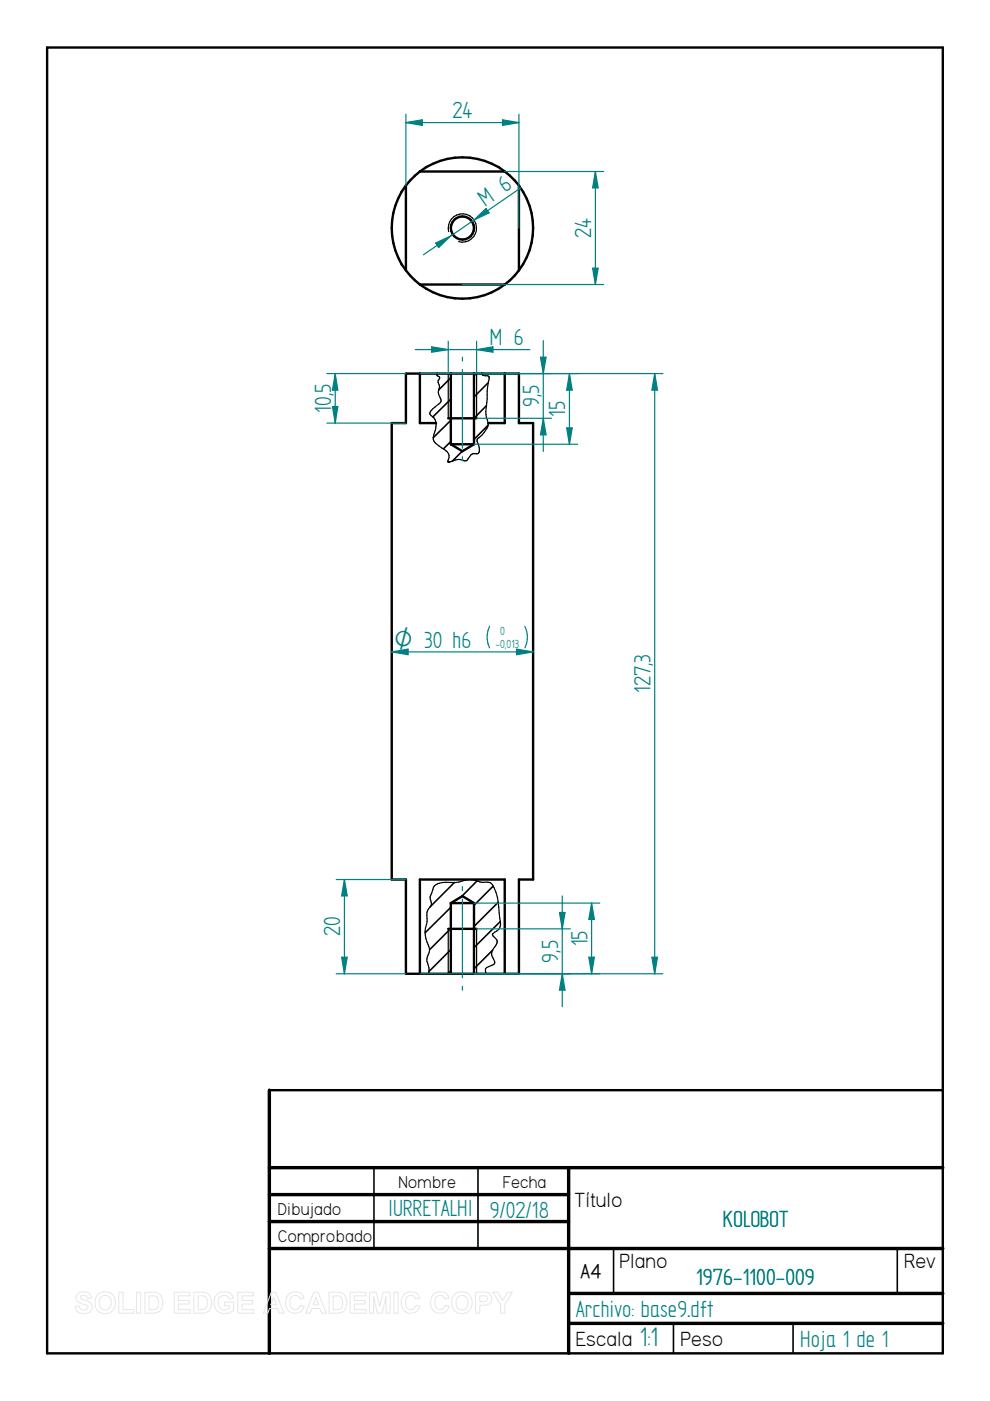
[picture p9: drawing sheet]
<svg xmlns="http://www.w3.org/2000/svg" width="210mm" height="297mm" viewBox="0 0 210 297" stroke-linecap="round" stroke-linejoin="round" font-family="sans-serif">
<g fill="none" stroke="#000" stroke-width=".51">
<path d="M10 10.1h189.9v276.8h-189.9zM86.1 39.3v18M86.1 39.3a15 15 0 0 0 0 18M89 36.4a15 15 0 0 1 18 0M89 36.4l-2 1.9-.9 1M89 36.4h18M107 36.4l1.1 .9 1.9 2M110 39.3v18M110 39.3a15 15 0 0 1 0 18M86.1 57.3l.9 1.1 2 1.9M110 57.3l-.9 1.1-2.1 1.9M86.1 79.2h23.9v10.5h3v96.8h-3v20h-23.9v-20h-3v-96.8h3z"/>
<path d="M89 79.2v10.5h3.5M89 60.3a15 15 0 0 0 18 0M89 60.3h18M95.6 79.2v15M100.5 79.2v15M107 79.2v10.5h-3.5M95 88.7h6M95.6 94.2l2.4 1.5 2.5-1.5M95.6 94.2h4.9M95 196.9h6M95.6 191.5l2.4-1.5 2.5 1.5M95.6 191.5h4.9"/>
<path d="M95.6 191.5v15M99.6 186.5h-10.6v20M99.8 186.5h7.2v20M100.5 191.5v15M57.1 231.1h142.8"/>
<circle cx="98" cy="48.3" r="2.45"/>
</g>
<path d="M57.1 231.1v55.8M57.1 247.6h142.8M57.1 253.3h63.5M57.1 259h63.5M120.6 247.6v39.3M57.1 264.7h142.8M120.6 274.2h79.3M120.6 280.6h79.3" fill="none" stroke="#000" stroke-width=".72"/>
<g fill="none" stroke="#000" stroke-width=".34">
<path d="M101 79.2l-.5 .5M95.6 80.1l-2.6 2.6M95.6 84.6l-3.8 3.8M95.6 89.1l-3.7 3.7M95.6 93.6l-1.6 1.6M98 95.7l-2.1 2.1M103.1 86l-2.6 2.7M103.5 90.2l-3 3M103.5 81.2l-3 3M95.6 192.4l-5.5 5.4M95.6 196.8l-4.5 4.5M96.4 187.1l-5.2 5.1"/>
<path d="M101.1 186.8l-3.2 3.3M104.6 187.9l-4.1 4M105.6 191.3l-5.1 5.1M106.1 195.4l-5.6 5.5M95.6 201.3l-4.7 4.7M95.6 205.8l-.6 .7M104.4 201.5l-3.9 3.9M79.3 247.6v17.1M101.3 247.6v17.1M130.1 264.8v9.4M190.2 264.8v9.4M142.8 280.6v6.3"/>
<path d="M168.1 280.6v6.3"/>
</g>
<path d="M95.1 49.1a3 3 0 0 1 2.7-3.8 3 3 0 0 1 3.2 3.3 3 3 0 0 1-3.8 2.6M92.7 79.2v.4l.5 .4-.1 .3a1.13 1.13 0 0 0 .1 1.5l-.1 .7a2.57 2.57 0 0 0 .4 2.3l-.1 .5-1.7 1.4-.6 .8a.8 .8 0 0 0 .7 .9 3.2 3.2 0 0 1 .2 3.6 1.85 1.85 0 0 0 1 2.5l.6 .5a2.1 2.1 0 0 1 1.6 1.9l-.2 1M95 79.2v9.5M101 79.2v9.5M102.2 79.2l.1 .3 1.3 .3 .1 .5a18.7 18.7 0 0 0-.5 5 7 7 0 0 0 .3 4.4 4.8 4.8 0 0 1-2.2 3.3l-.2 .6a2.75 2.75 0 0 1 .3 2.5l-.1 .1a1.64 1.64 0 0 0-2.1 1.1l-.4 .4h-.4a3.4 3.4 0 0 0-3.2 .3h-.1M95 97.9h.1M95 98h.1M95 196.9v9.6M101 196.9v9.6M90.9 206.5a3.9 3.9 0 0 0-.4-2.7l.3-1.3a2.5 2.5 0 0 0-.2-2.7 5.9 5.9 0 0 1 0-4.4l-.1-1.9 .4-.8a1.44 1.44 0 0 0 .3-2.1v-.6l.6-1.4a2.3 2.3 0 0 1 2.7-1.5 8.5 8.5 0 0 0 4.5-.6h.8l1.3 .3a4.6 4.6 0 0 0 2.5 .3 1.46 1.46 0 0 1 1.1 1.1 18.4 18.4 0 0 1 1.3 6.5 2.12 2.12 0 0 1-1.1 3l-.5 .4a1.75 1.75 0 0 0 .9 1.2l.1 .6-.8 1.2a1.75 1.75 0 0 0 0 2.3l.3 .6-.1 .4-1.6 .7a1.08 1.08 0 0 0-.1 1.4" fill="none" stroke="#000" stroke-width=".25"/>
<path d="M107 36.4h21M126.2 36.4l.6 3.4h-1.2zM98 60.3h30" fill="none" stroke="#008080" stroke-width=".25"/>
<path d="M126.2 36.4l.6 3.4h-1.2z" fill="#008080"/>
<path d="M125.6 56.9h1.2l-.6 3.4z" fill="none" stroke="#008080" stroke-width=".25"/>
<path d="M125.6 56.9h1.2l-.6 3.4z" fill="#008080"/>
<path d="M86.1 24.2v15.1M86.1 26l3.4-.6v1.2zM110 24.2v24.1M126.2 36.4v23.9" fill="none" stroke="#008080" stroke-width=".25"/>
<path d="M86.1 26l3.4-.6v1.2z" fill="#008080"/>
<path d="M106.6 25.4l3.4 .6-3.4 .6z" fill="none" stroke="#008080" stroke-width=".25"/>
<path d="M106.6 25.4l3.4 .6-3.4 .6z" fill="#008080"/>
<path d="M86.1 26h23.9M110.4 39.8l-20.6 14.2M92.4 51.5l3.1-1.5-2.5 2.5z" fill="none" stroke="#008080" stroke-width=".25"/>
<path d="M92.4 51.5l3.1-1.5-2.5 2.5z" fill="#008080"/>
<path d="M100.5 46.7l2.5-2.5 .7 .9z" fill="none" stroke="#008080" stroke-width=".25"/>
<path d="M100.5 46.7l2.5-2.5 .7 .9z" fill="#008080"/>
<path d="M100.5 79.2h22M120.7 79.2l.6 3.5h-1.2zM100.5 94.2h22" fill="none" stroke="#008080" stroke-width=".25"/>
<path d="M120.7 79.2l.6 3.5h-1.2z" fill="#008080"/>
<path d="M120.1 90.7h1.2l-.6 3.5z" fill="none" stroke="#008080" stroke-width=".25"/>
<path d="M120.1 90.7h1.2l-.6 3.5z" fill="#008080"/>
<path d="M100.5 79.2h16.4M120.7 79.2v15M101 88.7h15.9M115.2 88.7l.6 3.5h-1.2z" fill="none" stroke="#008080" stroke-width=".25"/>
<path d="M115.2 88.7l.6 3.5h-1.2z" fill="#008080"/>
<path d="M114.6 75.7h1.2l-.6 3.5z" fill="none" stroke="#008080" stroke-width=".25"/>
<path d="M114.6 75.7h1.2l-.6 3.5z" fill="#008080"/>
<path d="M69.3 79.2h16.8M71.1 79.2l.5 3.5h-1.1zM115.2 72.2v23.5M69.3 89.7h16.8" fill="none" stroke="#008080" stroke-width=".25"/>
<path d="M71.1 79.2l.5 3.5h-1.1z" fill="#008080"/>
<path d="M70.5 86.2h1.1l-.5 3.5z" fill="none" stroke="#008080" stroke-width=".25"/>
<path d="M70.5 86.2h1.1l-.5 3.5z" fill="#008080"/>
<path d="M71.1 79.2v10.5M98 75.7v.8M98 78.4v16.6M98 96.8v.9M83.1 138.2l3.4-.6v1.2zM103.8 132.8a5.2 5.2 0 0 0 0 4.6M111.3 132.8a5.2 5.2 0 0 1 0 4.6" fill="none" stroke="#008080" stroke-width=".25"/>
<path d="M83.1 138.2l3.4-.6v1.2z" fill="#008080"/>
<path d="M109.5 137.6l3.5 .6-3.5 .6z" fill="none" stroke="#008080" stroke-width=".25"/>
<path d="M109.5 137.6l3.5 .6-3.5 .6z" fill="#008080"/>
<path d="M83.1 138.2h29.9M98 188v.8M98 190.6v16.7M100.5 191.5h26.7M125.4 191.5l.6 3.4h-1.2zM98 209.1v.8M100.5 206.5h26.7" fill="none" stroke="#008080" stroke-width=".25"/>
<path d="M125.4 191.5l.6 3.4h-1.2z" fill="#008080"/>
<path d="M124.8 202.9h1.2l-.6 3.6z" fill="none" stroke="#008080" stroke-width=".25"/>
<path d="M124.8 202.9h1.2l-.6 3.6z" fill="#008080"/>
<path d="M101 196.9h19.9M125.4 191.5v15M101 206.5h19.9M119.2 206.5l.6 3.4h-1.2z" fill="none" stroke="#008080" stroke-width=".25"/>
<path d="M119.2 206.5l.6 3.4h-1.2z" fill="#008080"/>
<path d="M118.6 193.5h1.2l-.6 3.4z" fill="none" stroke="#008080" stroke-width=".25"/>
<path d="M118.6 193.5h1.2l-.6 3.4z" fill="#008080"/>
<path d="M71.3 186.5h14.8M119.2 189.9v23.5M71.3 206.5h14.8M72.4 202.9h1.2l-.6 3.6z" fill="none" stroke="#008080" stroke-width=".25"/>
<path d="M72.4 202.9h1.2l-.6 3.6z" fill="#008080"/>
<path d="M73 186.5l.6 3.4h-1.2z" fill="none" stroke="#008080" stroke-width=".25"/>
<path d="M73 186.5l.6 3.4h-1.2z" fill="#008080"/>
<path d="M89 79.2h51.5M138.8 79.2l.6 3.5h-1.2zM73 186.5v20M89 206.5h51.5" fill="none" stroke="#008080" stroke-width=".25"/>
<path d="M138.8 79.2l.6 3.5h-1.2z" fill="#008080"/>
<path d="M138.2 202.9h1.2l-.6 3.6z" fill="none" stroke="#008080" stroke-width=".25"/>
<path d="M138.2 202.9h1.2l-.6 3.6z" fill="#008080"/>
<path d="M91.5 73.5l3.5 .6-3.5 .6zM95 72.3v6.9M101 72.3v6.9M138.8 79.2v127.3" fill="none" stroke="#008080" stroke-width=".25"/>
<path d="M91.5 73.5l3.5 .6-3.5 .6z" fill="#008080"/>
<path d="M101 74.1l3.5-.6v1.2z" fill="none" stroke="#008080" stroke-width=".25"/>
<path d="M101 74.1l3.5-.6v1.2z" fill="#008080"/>
<path d="M88.1 74.1h24.3" fill="none" stroke="#008080" stroke-width=".25"/>
<g fill="none" stroke="#e6e6e6" stroke-width=".21">
<path d="M16.4 274.3a1.87 1.87 0 0 1 2.9 .6l.1 .4h-.9a.82 .82 0 0 0-.6-.7 .82 .82 0 0 0-.9 .5l.3 .3a2.86 2.86 0 0 1 2.2 1.2 1.44 1.44 0 0 1-1.7 1.9 1.61 1.61 0 0 1-1.8-1.5l.8-.1a.92 .92 0 0 0 .9 .8 .92 .92 0 0 0 .9-.7l-.4-.4a2.27 2.27 0 0 1-2-1.2v-.7zM20.7 274.4a2.26 2.26 0 0 1 2.9-.1 2.26 2.26 0 0 1 .8 2.7 2.2 2.2 0 0 1-2.8 1.4 2.2 2.2 0 0 1-1.4-2.8zM21.4 275a1.35 1.35 0 0 1 1.7-.1 1.35 1.35 0 0 1 .5 1.6 1.28 1.28 0 0 1-1.5 1.2 1.28 1.28 0 0 1-1.1-1.5l.1-.7zM25.2 274h.9v3.7h2.3v.7h-3.2zM29 274h.8v4.4h-.8zM30.7 274h1.7a2.01 2.01 0 0 1 2.1 2.6 1.85 1.85 0 0 1-2.1 1.8h-1.7zM31.6 274.7a1.68 1.68 0 0 1 1.8 .5 1.75 1.75 0 0 1-.5 2.4l-1.3 .1zM37 274h3.3v.7h-2.5v1h2.3v.8h-2.3v1.2h2.5v.7h-3.3zM41.1 274h1.7a2.01 2.01 0 0 1 2 2.6 1.85 1.85 0 0 1-2 1.8h-1.7zM42 274.7a1.68 1.68 0 0 1 1.8 .5 1.75 1.75 0 0 1-.6 2.4l-1.2 .1zM46 274.4a2.13 2.13 0 0 1 3.5 .9l-.9 .1a1.22 1.22 0 0 0-1.5-.7 1.22 1.22 0 0 0-.8 1.4 1.4 1.4 0 0 0 .7 1.5 1.4 1.4 0 0 0 1.6-.2v-.6h-1v-.7h1.9v1.7a2.42 2.42 0 0 1-3.1 .4 2.42 2.42 0 0 1-.9-3zM50.4 274h3.3v.7h-2.4v1h2.3v.8h-2.3v1.2h2.5v.7h-3.4z"/>
<path d="M57.5 274h1l1.7 4.4h-1l-.4-1h-1.7l-.3 1h-1zM58 275.1l.6 1.5h-1.2zM61.1 274.5a1.96 1.96 0 0 1 3.4 .8l-.9 .1a1.13 1.13 0 0 0-1.4-.7 1.13 1.13 0 0 0-.7 1.4 1.15 1.15 0 0 0 .7 1.5 1.15 1.15 0 0 0 1.5-.9l.8 .3a2.05 2.05 0 0 1-2.6 1.3 2.05 2.05 0 0 1-1.3-2.5l.2-.8zM66.5 274h.9l1.8 4.4h-1l-.4-1h-1.7l-.4 1h-.9zM67 275.1l.6 1.5h-1.2zM69.8 274h1.6a2.01 2.01 0 0 1 2.1 2.6 1.85 1.85 0 0 1-2 1.8h-1.7zM70.7 274.7a1.68 1.68 0 0 1 1.8 .5 1.75 1.75 0 0 1-.6 2.4l-1.2 .1zM74.3 274h3.3v.7h-2.5v1h2.3v.8h-2.3v1.2h2.5v.7h-3.3zM78.4 274h1.4l.7 3 .7-3h1.5v4.4h-.8l-.1-3.5-.8 3.5h-1l-.8-3.5v3.5h-.8zM83.5 274h.9v4.4h-.9zM85.6 274.5a1.96 1.96 0 0 1 3.4 .8l-.9 .1a1.13 1.13 0 0 0-1.4-.7 1.13 1.13 0 0 0-.7 1.4 1.15 1.15 0 0 0 .7 1.5 1.15 1.15 0 0 0 1.5-.9l.8 .3a2.05 2.05 0 0 1-2.5 1.3 2.05 2.05 0 0 1-1.4-2.5l.2-.8zM91.9 274.5a1.96 1.96 0 0 1 3.3 .8l-.8 .1a1.13 1.13 0 0 0-1.4-.7 1.13 1.13 0 0 0-.8 1.4 1.15 1.15 0 0 0 .8 1.5 1.15 1.15 0 0 0 1.4-.9l.8 .3a2.05 2.05 0 0 1-2.5 1.3 2.05 2.05 0 0 1-1.4-2.5l.2-.8z"/>
<path d="M96.4 274.4a2.26 2.26 0 0 1 2.8-.1 2.26 2.26 0 0 1 .8 2.7 2.2 2.2 0 0 1-2.8 1.4 2.2 2.2 0 0 1-1.4-2.8zM97 275a1.35 1.35 0 0 1 1.7-.1 1.35 1.35 0 0 1 .5 1.6 1.28 1.28 0 0 1-1.4 1.2 1.28 1.28 0 0 1-1.1-1.5l.1-.7zM100.8 274h1.5a1.45 1.45 0 0 1 1.7 .5 1.45 1.45 0 0 1-.1 1.8 2.66 2.66 0 0 1-2.2 .4v1.7h-.9zM101.7 274.7h.5a.82 .82 0 0 1 1.1 .8l-.3 .4-1.3 .1zM104.5 274h1l1.1 1.8 1-1.8h1l-1.6 2.6v1.8h-.9v-1.9z"/>
</g>
<text font-size="6.4" fill="#008080" x="135.7" y="285.4">1:1</text>
<g font-size="5.6" fill="#008080">
<text x="95.9" y="25.1">24</text>
<text x="102.9" y="43.9" transform="rotate(-34 102.9 43.9)">M 6</text>
<text x="125.3" y="50.5" transform="rotate(-90 125.3 50.5)">24</text>
<text x="103.8" y="73.2">M 6</text>
<text x="70.2" y="87.5" transform="rotate(-90 70.2 87.5)">10,5</text>
<text x="114.3" y="86.4" transform="rotate(-90 114.3 86.4)">9,5</text>
<text x="119.8" y="88.4" transform="rotate(-90 119.8 88.4)">15</text>
<text x="137.9" y="147" transform="rotate(-90 137.9 147)">127,3</text>
<text x="72.1" y="198.5" transform="rotate(-90 72.1 198.5)">20</text>
<text x="124.5" y="200.7" transform="rotate(-90 124.5 200.7)">15</text>
<text x="118.3" y="204.1" transform="rotate(-90 118.3 204.1)">9,5</text>
<text x="82.3" y="257.7">IURRETALHI</text>
<text x="103.8" y="258.2">9/02/18</text>
<text x="153.3" y="260.1">KOLOBOT</text>
<text x="147.6" y="272.5">1976-1100-009</text>
<text x="122.1" y="279.1">Archivo: base9.dft</text>
<text x="169.7" y="285.5">Hoja 1 de 1</text>
</g>
<text font-size="5.4" fill="#008080" x="83.6" y="137.4">O 30 h6</text>
<g font-size="4.9">
<text x="121.8" y="255.9">Título</text>
<text x="131.4" y="268.8">Plano</text>
<text x="191.7" y="268.8">Rev</text>
<text x="122.1" y="285.3">Escala</text>
<text x="144.3" y="285.3">Peso</text>
</g>
<text font-size="4.7" x="123.1" y="271">A4</text>
<g font-size="4.1">
<text x="84.5" y="251.8">Nombre</text>
<text x="106.6" y="251.8">Fecha</text>
<text x="58.9" y="257.6">Dibujado</text>
<text x="58.9" y="263.3">Comprobado</text>
</g>
<g font-size="2.8" fill="#008080">
<text x="105" y="137.4">-0,013</text>
<text x="106" y="134.5">0</text>
</g>
</svg>
